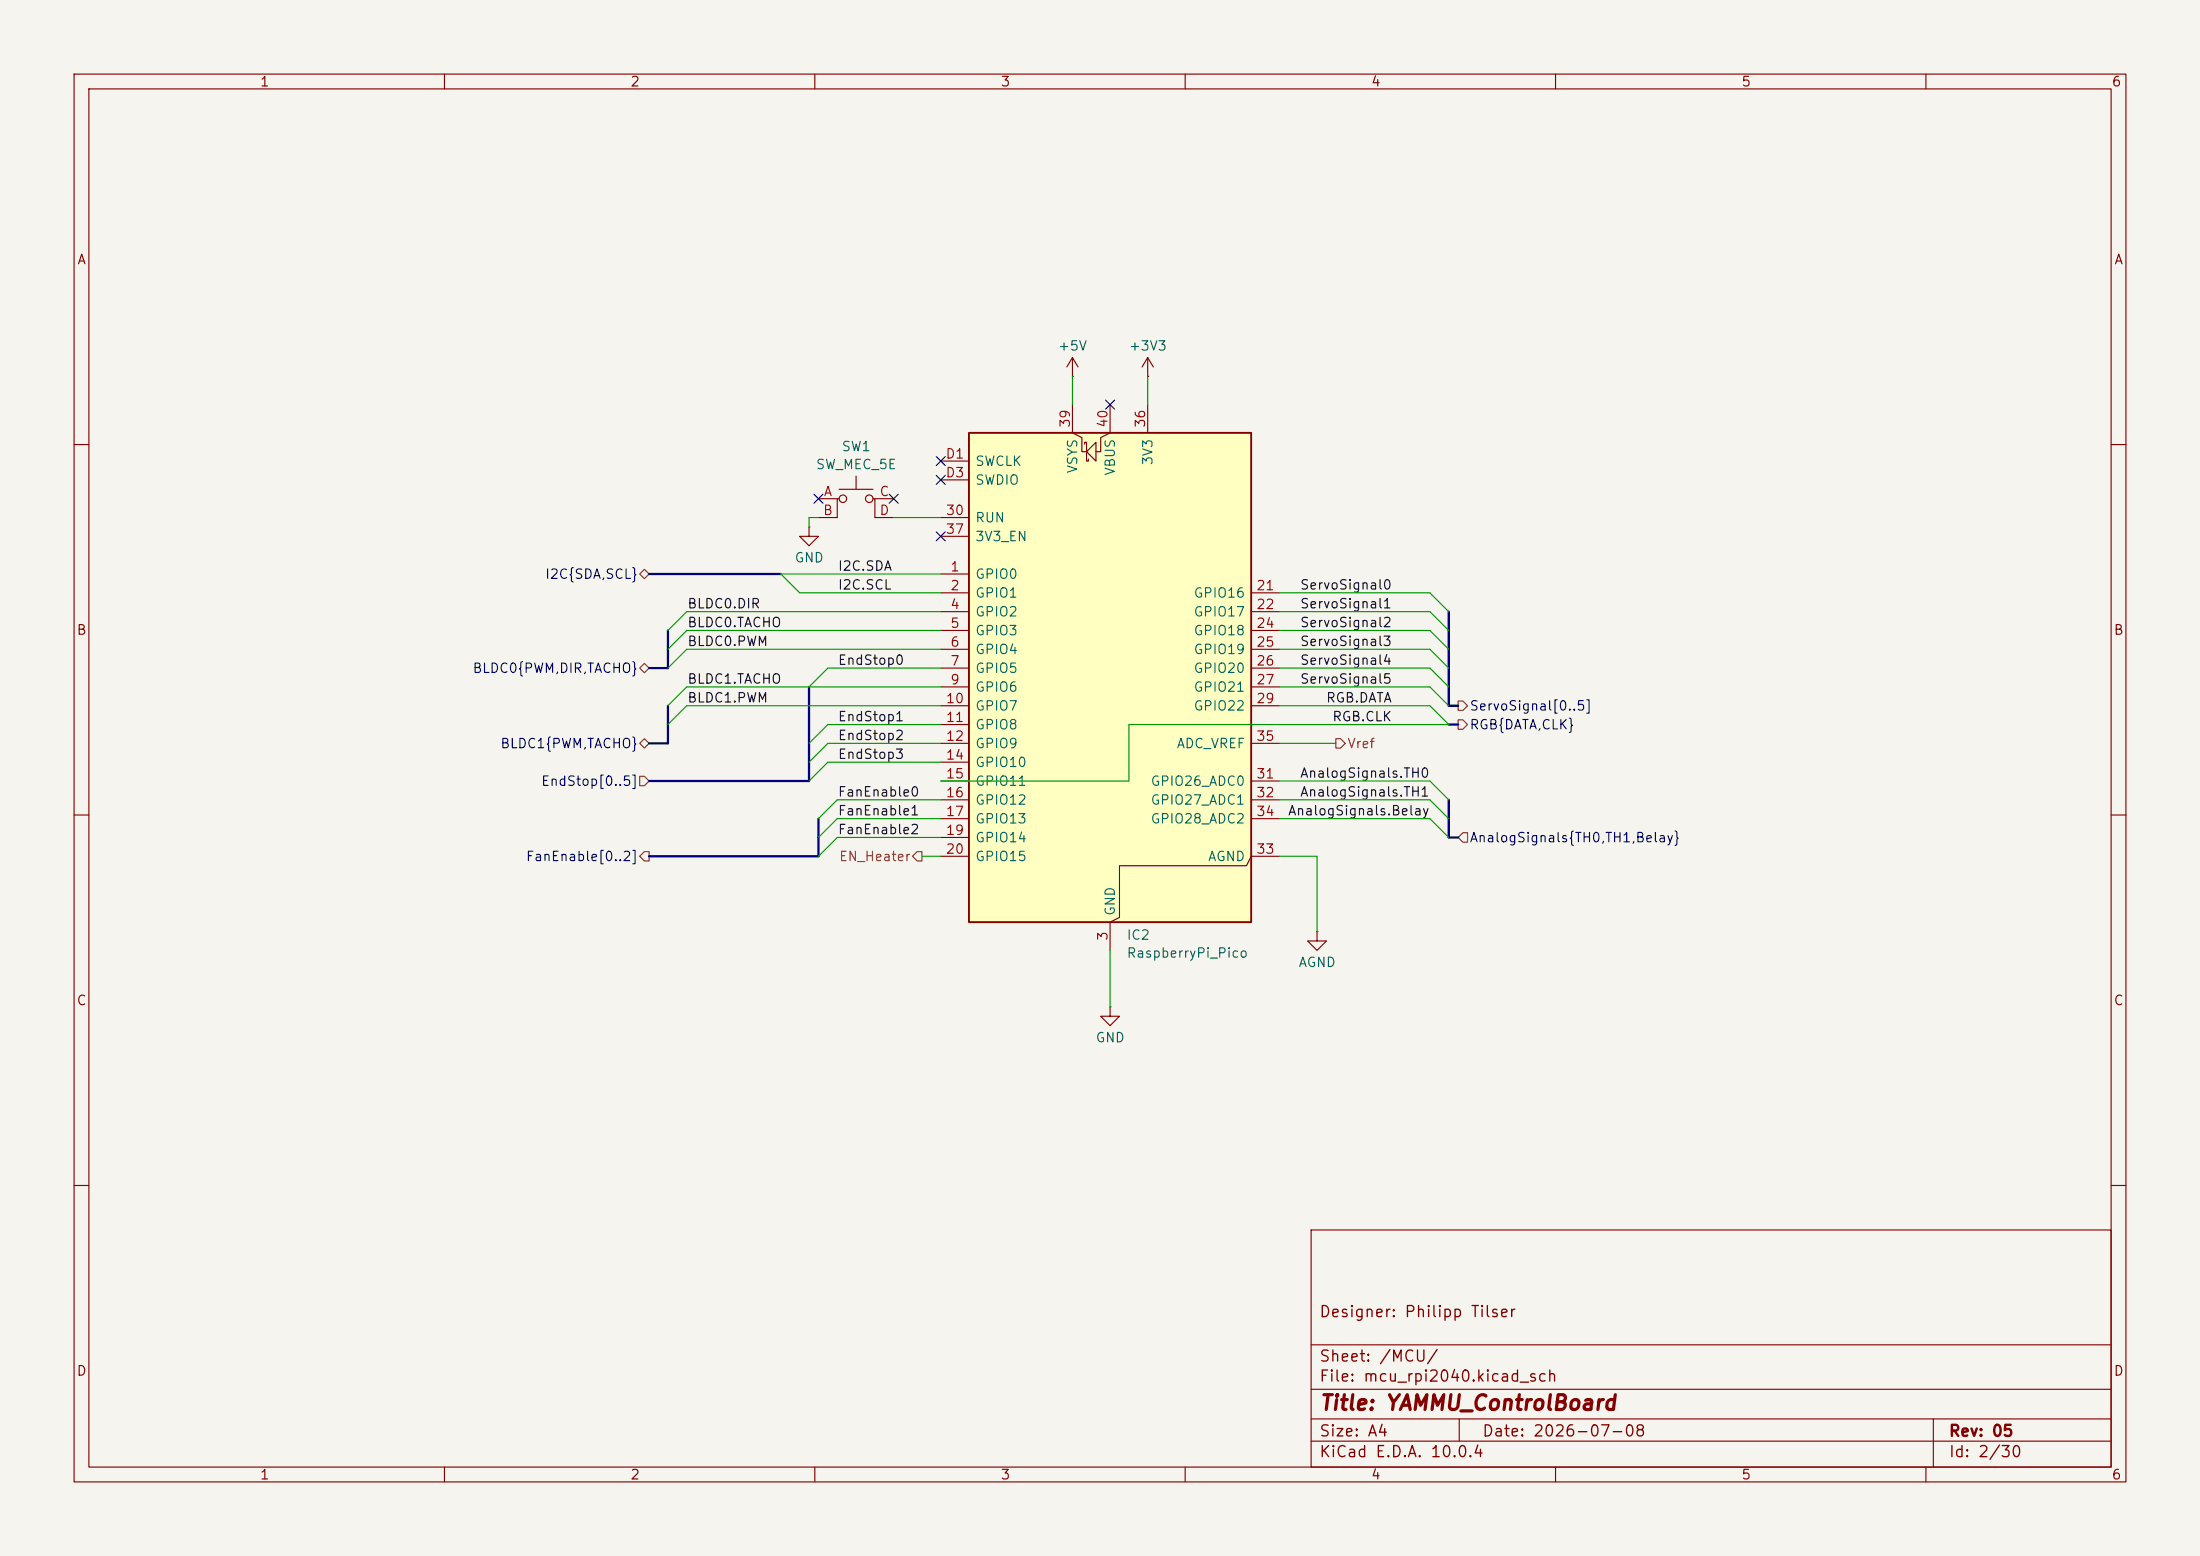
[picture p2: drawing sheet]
<svg xmlns="http://www.w3.org/2000/svg" width="297mm" height="210mm" viewBox="0 0 297 210" stroke-linecap="round" stroke-linejoin="round" font-family="sans-serif">
<path d="M0 0h297v210h-297z" fill="#f5f4ef" stroke="#f5f4ef" stroke-width=".14"/>
<g fill="none" stroke="#840000" stroke-width=".15">
<path d="M10 10h277v190h-277zM12 12h273v186h-273zM60 10v2M110 10v2M160 10v2M210 10v2M260 10v2M10 60h2M109.2 71.1v1.3h1.3l-1.3 1.3-1.3-1.3h1.3M109.2 71.1h.1M110.5 67.3h2.5M113.3 67.3h-.3v2.6h-2.5"/>
<path d="M113.3 66h4.6M115.6 64.3v1.7M117.9 67.3h.2v2.6h2.5M118.1 67.3h2.5M285 60h2M10 110h2M285 110h2M149.9 135.9v1.3h1.2l-1.2 1.2-1.3-1.2h1.3M149.9 135.9h.1M177.8 125.7v1.3h1.3l-1.3 1.3-1.3-1.3h1.3M177.8 125.7h.1M10 160h2"/>
<path d="M177 166h108v32h-108zM285 160h2M60 198v2M110 198v2M160 198v2M177 194.5h108M177 191.5h108M177 187.5h108M177 181.5h108M197 191.5v3M210 198v2M260 198v2"/>
<path d="M261 191.5v6.5"/>
<circle cx="113.8" cy="67.3" r=".51"/>
<circle cx="117.3" cy="67.3" r=".51"/>
</g>
<path d="M130.8 58.4h38.1v66.1h-38.1z" fill="#ffffc2"/>
<path d="M130.8 58.4h38.1v66.1h-38.1z" fill="none" stroke="#840000" stroke-width=".25"/>
<g fill="none" stroke="#840000" stroke-width=".15">
<path d="M144.8 54.6v3.8l1.2 .7v1.9h.7M144.8 50.8h.1M144.8 48.3v2.5M144.8 48.3l-.8 1.2M144.8 48.3l.7 1.2M146.4 59.9v-.2h.3v2.5h.2v-.2M148 59.7v2.5l-1.3-1.2zM149.9 54.6v3.8l-1.3 .7v1.9h-.6M154.9 50.8h.1M154.9 48.3v2.5M154.9 54.6v3.8M154.9 48.3l-.7 1.2"/>
<path d="M154.9 48.3l.8 1.2M127 77.5h3.8M127 69.9h3.8M127 72.4h3.8M127 62.2h3.8M127 64.8h3.8M127 80h3.8M127 82.6h3.8M127 85.1h3.8M127 87.6h3.8M127 90.2h3.8M127 92.7h3.8"/>
<path d="M127 95.3h3.8M127 97.8h3.8M168.9 80h3.8M168.9 82.6h3.8M168.9 85.1h3.8M168.9 87.6h3.8M168.9 90.2h3.8M168.9 92.7h3.8M168.9 95.3h3.8M127 100.3h3.8M127 102.9h3.8M127 105.4h3.8"/>
<path d="M127 108h3.8M127 110.5h3.8M127 113h3.8M127 115.6h3.8M168.9 100.3h3.8M168.9 105.4h3.8M168.9 108h3.8M168.9 110.5h3.8M172.7 115.6h-3.8l-.6 1.2h-17.2v7l-1.2 .7v3.8"/>
</g>
<path d="M86.4 77.5l.6-.7 .6 .7-.6 .6zM87 89.5l.6 .7-.6 .6-.6-.6zM180.3 99.7h.7l.6 .6-.6 .7h-.7zM196.8 94.6h.7l.6 .7-.6 .6h-.7zM196.8 97.2h.7l.6 .6-.6 .6h-.7zM86.4 104.8h.6l.6 .6-.6 .6h-.6zM86.4 100.3l.6-.6 .6 .6-.6 .7zM87 114.9h.6v1.3h-.6l-.6-.6zM123.8 114.9h.7v1.3h-.7l-.6-.6zM197.5 112.4h.6v1.3h-.6l-.7-.7z" fill="none" stroke="#725600" stroke-width=".15"/>
<path d="M87.6 77.5h17.8M90.2 85.1v5.1h-2.6M90.2 95.3v5h-2.6M109.2 92.7v12.7h-21.6M195.6 82.6v12.7h1.2M195.6 97.8h1.2M110.5 110.5v5.1h-22.9M195.6 108v5h1.2" fill="none" stroke="#000084" stroke-width=".3"/>
<g fill="none" stroke="#009600" stroke-width=".15">
<path d="M144.8 50.8v3.8M154.9 50.8v3.8M110.5 69.9h-1.3v1.2M120.6 69.9h6.4M127 77.5h-21.6l2.5 2.5h19.1M127 85.1h-34.3l-2.5 2.5M127 90.2h-15.2l-2.6 2.5M127 87.6h-34.3l-2.5 2.6M127 82.6h-34.3l-2.5 2.5M127 92.7h-34.3l-2.5 2.6M127 97.8h-15.2l-2.6 2.5M127 95.3h-34.3l-2.5 2.5"/>
<path d="M172.7 85.1h20.3l2.6 2.5M172.7 90.2h20.3l2.6 2.5M172.7 87.6h20.3l2.6 2.6M172.7 82.6h20.3l2.6 2.5M172.7 80h20.3l2.6 2.6M172.7 95.3h20.3l2.6 2.5h-43.2v7.6h-25.4M172.7 92.7h20.3l2.6 2.6M124.5 115.6h2.5M127 108h-14l-2.5 2.5M127 110.5h-14l-2.5 2.5M127 113h-14l-2.5 2.6M127 100.3h-15.2l-2.6 2.6"/>
<path d="M127 102.9h-15.2l-2.6 2.5M172.7 108h20.3l2.6 2.5M172.7 105.4h20.3l2.6 2.6M172.7 110.5h20.3l2.6 2.5M172.7 115.6h5.1v10.1M172.7 100.3h7.6M149.9 128.3v7.6"/>
</g>
<path d="M149.3 54l1.2 1.2M150.5 54l-1.2 1.2M109.9 66.7l1.2 1.2M111.1 66.7l-1.2 1.2M120 66.7l1.3 1.2M121.3 66.7l-1.3 1.2M126.4 64.2l1.2 1.2M126.4 61.6l1.2 1.2M126.4 71.8l1.2 1.2M127.6 64.2l-1.2 1.2M127.6 61.6l-1.2 1.2M127.6 71.8l-1.2 1.2" fill="none" stroke="#000084" stroke-width=".15"/>
<text font-size="2" fill="#840000" x="178" y="190.8">Title: YAMMU_ControlBoard</text>
<g font-size="1.5" fill="#840000">
<text x="178" y="178.2">Designer: Philipp Tilser</text>
<text x="178" y="184.2">Sheet: /MCU/</text>
<text x="178" y="186.9">File: mcu_rpi2040.kicad_sch</text>
<text x="178" y="197.1">KiCad E.D.A. 10.0.4</text>
<text x="178" y="194.3">Size: A4</text>
<text x="200" y="194.3">Date: 2026-07-08</text>
<text x="263" y="194.3">Rev: 05</text>
<text x="263" y="197.1">Id: 2/30</text>
</g>
<g font-size="1.3" fill="#840000">
<text x="35" y="12">1</text>
<text x="85" y="12">2</text>
<text x="135" y="12">3</text>
<text x="185" y="12">4</text>
<text x="235" y="12">5</text>
<text x="285" y="12">6</text>
<text x="10.3" y="36">A</text>
<text x="285.3" y="36">A</text>
<text x="10.3" y="86">B</text>
<text x="285.3" y="86">B</text>
<text x="10.3" y="136">C</text>
<text x="285.3" y="136">C</text>
<text x="10.3" y="186">D</text>
<text x="285.3" y="186">D</text>
<text x="35" y="200">1</text>
<text x="85" y="200">2</text>
<text x="135" y="200">3</text>
<text x="185" y="200">4</text>
<text x="235" y="200">5</text>
<text x="285" y="200">6</text>
</g>
<g font-size="1.3" fill="#006464">
<text x="142.7" y="47.6">+5V</text>
<text x="152.3" y="47.6">+3V3</text>
<text x="110.1" y="63.6">SW_MEC_5E</text>
<text x="113.5" y="61.2">SW1</text>
<text x="131.6" y="63.2">SWCLK</text>
<text x="131.6" y="65.7">SWDIO</text>
<text x="145.8" y="64" transform="rotate(-90 145.8 64)">VSYS</text>
<text x="150.8" y="64.3" transform="rotate(-90 150.8 64.3)">VBUS</text>
<text x="155.9" y="62.9" transform="rotate(-90 155.9 62.9)">3V3</text>
<text x="131.6" y="70.8">RUN</text>
<text x="107.2" y="76.2">GND</text>
<text x="131.6" y="73.4">3V3_EN</text>
<text x="131.6" y="78.4">GPIO0</text>
<text x="131.6" y="81">GPIO1</text>
<text x="131.6" y="83.5">GPIO2</text>
<text x="161.1" y="81">GPIO16</text>
<text x="161.1" y="83.5">GPIO17</text>
<text x="131.6" y="86.1">GPIO3</text>
<text x="131.6" y="88.6">GPIO4</text>
<text x="161.1" y="86.1">GPIO18</text>
<text x="161.1" y="88.6">GPIO19</text>
<text x="131.6" y="91.1">GPIO5</text>
<text x="131.6" y="93.7">GPIO6</text>
<text x="161.1" y="91.1">GPIO20</text>
<text x="161.1" y="93.7">GPIO21</text>
<text x="131.6" y="96.2">GPIO7</text>
<text x="131.6" y="98.8">GPIO8</text>
<text x="131.6" y="101.3">GPIO9</text>
<text x="158.8" y="101.3">ADC_VREF</text>
<text x="161.1" y="96.2">GPIO22</text>
<text x="131.6" y="103.8">GPIO10</text>
<text x="131.6" y="106.4">GPIO11</text>
<text x="155.2" y="106.4">GPIO26_ADC0</text>
<text x="131.6" y="108.9">GPIO12</text>
<text x="131.6" y="111.5">GPIO13</text>
<text x="155.2" y="108.9">GPIO27_ADC1</text>
<text x="155.2" y="111.5">GPIO28_ADC2</text>
<text x="131.6" y="114">GPIO14</text>
<text x="131.6" y="116.5">GPIO15</text>
<text x="163" y="116.5">AGND</text>
<text x="150.8" y="123.7" transform="rotate(-90 150.8 123.7)">GND</text>
<text x="152" y="127.2">IC2</text>
<text x="152" y="129.6">RaspberryPi_Pico</text>
<text x="175.2" y="130.8">AGND</text>
<text x="147.8" y="141">GND</text>
</g>
<g font-size="1.3" fill="#a90000">
<text x="144.8" y="57.8" transform="rotate(-90 144.8 57.8)">39</text>
<text x="149.8" y="57.8" transform="rotate(-90 149.8 57.8)">40</text>
<text x="154.9" y="57.8" transform="rotate(-90 154.9 57.8)">36</text>
<text x="127.6" y="62.2">D1</text>
<text x="127.6" y="64.7">D3</text>
<text x="111" y="69.8">B</text>
<text x="111.1" y="67.3">A</text>
<text x="118.6" y="67.3">C</text>
<text x="118.6" y="69.8">D</text>
<text x="127.6" y="69.8">30</text>
<text x="127.6" y="72.4">37</text>
<text x="128.2" y="77.4">1</text>
<text x="128.2" y="80">2</text>
<text x="128.2" y="82.5">4</text>
<text x="169.5" y="80">21</text>
<text x="169.5" y="82.5">22</text>
<text x="128.2" y="85.1">5</text>
<text x="128.2" y="87.6">6</text>
<text x="169.5" y="85.1">24</text>
<text x="169.5" y="87.6">25</text>
<text x="127.6" y="95.2">10</text>
<text x="128.2" y="90.1">7</text>
<text x="128.2" y="92.7">9</text>
<text x="169.5" y="90.1">26</text>
<text x="169.5" y="92.7">27</text>
<text x="169.5" y="95.2">29</text>
<text x="127.6" y="97.8">11</text>
<text x="127.6" y="100.3">12</text>
<text x="169.5" y="100.3">35</text>
<text x="127.6" y="102.8">14</text>
<text x="127.6" y="105.4">15</text>
<text x="127.6" y="107.9">16</text>
<text x="169.5" y="105.4">31</text>
<text x="169.5" y="107.9">32</text>
<text x="127.6" y="110.5">17</text>
<text x="127.6" y="113">19</text>
<text x="169.5" y="110.5">34</text>
<text x="127.6" y="115.5">20</text>
<text x="169.5" y="115.5">33</text>
<text x="149.8" y="127.1" transform="rotate(-90 149.8 127.1)">3</text>
</g>
<g font-size="1.3" fill="#0f0f0f">
<text x="113" y="77.3">I2C.SDA</text>
<text x="92.7" y="82.4">BLDC0.DIR</text>
<text x="113" y="79.9">I2C.SCL</text>
<text x="175.4" y="82.4">ServoSignal1</text>
<text x="175.4" y="79.9">ServoSignal0</text>
<text x="92.7" y="87.5">BLDC0.PWM</text>
<text x="92.7" y="85">BLDC0.TACHO</text>
<text x="175.4" y="85">ServoSignal2</text>
<text x="175.4" y="87.5">ServoSignal3</text>
<text x="92.7" y="92.6">BLDC1.TACHO</text>
<text x="92.7" y="95.1">BLDC1.PWM</text>
<text x="113" y="90">EndStop0</text>
<text x="175.4" y="90">ServoSignal4</text>
<text x="175.4" y="92.6">ServoSignal5</text>
<text x="178.9" y="95.1">RGB.DATA</text>
<text x="113" y="97.7">EndStop1</text>
<text x="113" y="100.2">EndStop2</text>
<text x="179.8" y="97.7">RGB.CLK</text>
<text x="113" y="107.8">FanEnable0</text>
<text x="113" y="102.7">EndStop3</text>
<text x="175.4" y="107.8">AnalogSignals.TH1</text>
<text x="175.4" y="105.3">AnalogSignals.TH0</text>
<text x="113" y="112.9">FanEnable2</text>
<text x="113" y="110.4">FanEnable1</text>
<text x="173.8" y="110.4">AnalogSignals.Belay</text>
</g>
<g font-size="1.3" fill="#000084">
<text x="73.5" y="78.4">I2C{SDA,SCL}</text>
<text x="63.7" y="91.1">BLDC0{PWM,DIR,TACHO}</text>
<text x="67.5" y="101.3">BLDC1{PWM,TACHO}</text>
<text x="198.3" y="96.2">ServoSignal[0..5]</text>
<text x="198.3" y="98.8">RGB{DATA,CLK}</text>
<text x="73" y="106.4">EndStop[0..5]</text>
<text x="70.9" y="116.5">FanEnable[0..2]</text>
<text x="198.3" y="114">AnalogSignals{TH0,TH1,Belay}</text>
</g>
<g font-size="1.3" fill="#725600">
<text x="181.8" y="101.3">Vref</text>
<text x="113.2" y="116.5">EN_Heater</text>
</g>
</svg>
